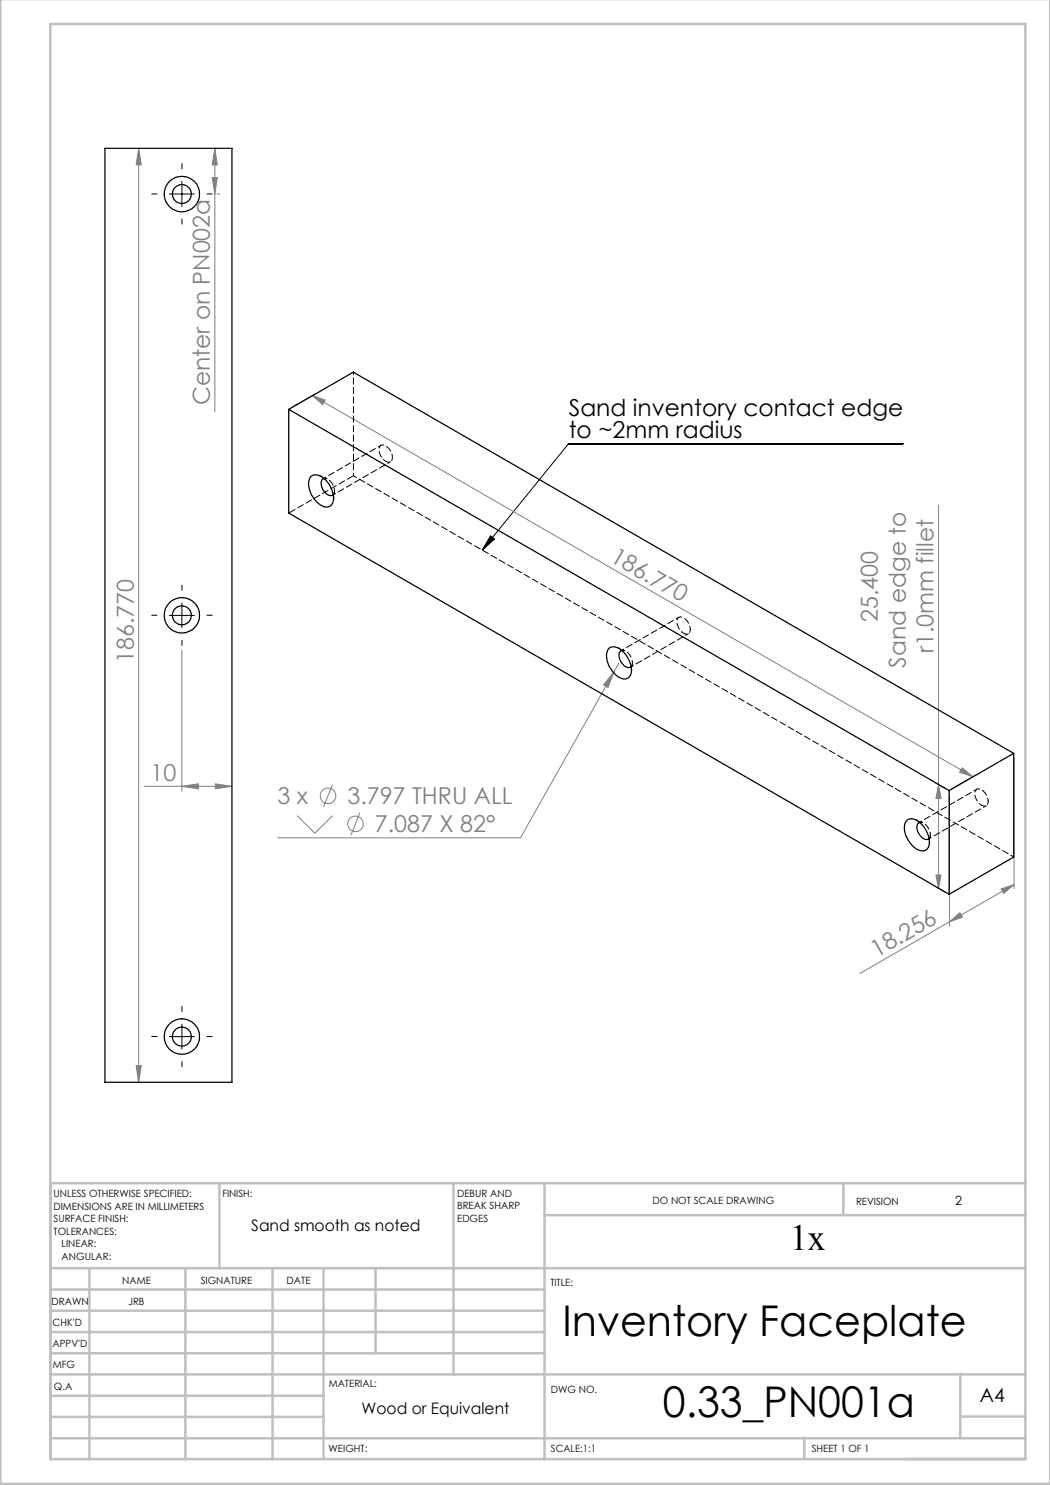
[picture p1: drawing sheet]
<svg xmlns="http://www.w3.org/2000/svg" width="210mm" height="297mm" viewBox="0 0 210 297" stroke-linecap="round" stroke-linejoin="round" font-family="sans-serif">
<g fill="none" stroke="#808080" stroke-width=".2">
<path d="M27.7 29.7l.6 3.3h-1.1zM27.7 29.7v186.8M42.4 35.5h1.1l-.5 3.3zM43 29.7v52.7M43 29.7l.5 3.3h-1.1zM43.4 38.8h.6M62.4 79.1l132.1 76.2M62.4 79.1l2.6 .9-.5 .9zM63.1 78.7l-4.6 2.7M187.7 101v76.7M36.4 130.1v28.2M122.8 134.4l-1.2 3.1-.9-.5z"/>
<path d="M122.8 134.4l-18.7 33.2h-48.6M123.8 132.6l-1 1.8M28.8 157.3h17.6M36.4 157.3l3.3-.5v1zM43.1 156.8l3.3 .5-3.3 .5zM66.5 156.9l-1.8 4.5M187 156.6l2.1 1.2M187.7 157l.5 2.7h-1zM189.9 159v26.2M192.4 153.6l2.1 1.7-2.6-.9zM195.2 154.9l-4.7 2.7M202.8 151.5v26.2"/>
<path d="M59.4 163.1l3.6 3.5 3.5-3.5M72 162.6l-1.8 4.4M187 177.3l2.1 1.2M187.2 175h1l-.5 2.7zM200.2 177.8l2.6-.9-2.1 1.8zM202.8 176.9l-12.9 7.5M189.9 184.4l2.1-1.8 .5 .8zM189.9 184.4l-17.9 10.3M27.2 213.1h1.1l-.6 3.4z"/>
<circle cx="65.6" cy="159.2" r="1.55"/>
<circle cx="71.1" cy="164.8" r="1.55"/>
</g>
<path d="M33.9 38.8h5M36.4 36.3v5M180.6 88.8h-66.9l-17.3 21.2M98.1 107.2l.8 .6-2.5 2.2zM33.9 123.1h5M36.4 120.6v5M33.9 207.3h5M36.4 204.8v5" fill="none" stroke="#000" stroke-width=".2"/>
<path d="M31.4 38.8h-1.1M36.4 33.8v-1.1M41.4 38.8h1M36.4 43.8v1M36.4 118v-1M31.4 123h-1.1M36.4 128v1.1M41.4 123h1M31.4 207.3h-1.1M36.4 212.3v1M36.4 202.3v-1M41.4 207.3h1" fill="none" stroke="#000" stroke-width=".2" stroke-dasharray="15.2 1.3 1.3 1.3"/>
<g fill="none" stroke="#c0c0c0" stroke-width=".5">
<path d="M.1 -.1v296.9h209.9v-296.9M10.1 4.8h195v287h-195zM43.9 236.6v17M90.7 236.6v38.3M108.9 236.6v55.3M168.7 236.6v6.3M205.1 236.6h-195v55.3M10.1 253.6h195M10.1 257.9h98.8M17.9 253.6v38.3M37.1 253.6v38.3M54.5 253.6v38.3"/>
<path d="M64.7 253.6v38.3M75.1 253.6v17M108.9 243h96.2M10.1 270.6h98.8M10.1 266.4h98.8M10.1 262.1h98.8M10.1 279.1h54.6M10.1 274.9h195M192.1 274.8v12.7M10.1 287.7h195M10.1 283.4h54.6M160.9 287.5v4.3"/>
<path d="M192.1 283.3h13"/>
</g>
<path d="M98.1 107.2l.8 .6-2.5 2.2z" fill="#000"/>
<g fill="#808080">
<path d="M122.8 134.4l-1.2 3.1-.9-.5z"/>
<path d="M192.4 153.6l2.1 1.7-2.6-.9zM62.4 79.1l2.6 .9-.5 .9z"/>
<path d="M43.1 156.8l3.3 .5-3.3 .5zM36.4 157.3l3.3-.5v1z"/>
<path d="M189.9 184.4l2.1-1.8 .5 .8zM200.2 177.8l2.6-.9-2.1 1.8z"/>
<path d="M187.2 175h1l-.5 2.7zM187.7 157l.5 2.7h-1z"/>
<path d="M27.2 213.1h1.1l-.6 3.4zM27.7 29.7l.6 3.3h-1.1z"/>
<path d="M43 29.7l.5 3.3h-1.1zM42.4 35.5h1.1l-.5 3.3z"/>
</g>
<g fill="none" stroke="#000" stroke-width=".25">
<path d="M21 29.7h25.4v186.8h-25.4zM57.7 81.9l132.1 76.2M57.7 81.9l13-7.5 132 76.3M57.7 81.9v20.7l132.1 76.3M62.1 95.4a1.87 1.87 0 0 1 2.6 .2 5.1 5.1 0 0 1 1.8 5 1.49 1.49 0 0 1-2.3 .5 4.9 4.9 0 0 1-2.3-5.4zM64.8 95.7a1.24 1.24 0 0 0-.4 1.8l.2 .5a1.54 1.54 0 0 0 2.1 .9M121.7 129.7a1.87 1.87 0 0 1 2.6 .3 5.1 5.1 0 0 1 1.8 5 1.49 1.49 0 0 1-2.3 .5 4.9 4.9 0 0 1-2.3-5.4zM124.4 130.1a1.21 1.21 0 0 0-.4 1.8l.2 .5a1.72 1.72 0 0 0 1.9 1.1l.1-.2M189.8 158.1v20.8M202.7 150.7v20.7l-12.9 7.5M202.7 150.7l-12.9 7.4M181.3 164.1a1.87 1.87 0 0 1 2.6 .3 5.1 5.1 0 0 1 1.8 5 1.49 1.49 0 0 1-2.3 .5 5.1 5.1 0 0 1-2.4-5.4z"/>
<path d="M183.9 164.5a1.26 1.26 0 0 0-.3 1.8l.2 .5a1.72 1.72 0 0 0 1.9 1l.1-.1"/>
<circle cx="36.4" cy="38.8" r="1.91"/>
<circle cx="36.4" cy="38.8" r="3.5"/>
<circle cx="36.4" cy="123.1" r="1.9"/>
<circle cx="36.4" cy="123.1" r="3.5"/>
<circle cx="36.4" cy="207.3" r="1.91"/>
<circle cx="36.4" cy="207.3" r="3.6"/>
</g>
<path d="M70.7 74.4v20.7M66.9 98.2a2.49 2.49 0 0 0-2.1-2.5M126.5 132.6a2.49 2.49 0 0 0-2.1-2.5M186.1 167a2.49 2.49 0 0 0-2.1-2.5" fill="none" stroke="#000" stroke-width=".2" stroke-dasharray="1.3 .6" stroke-dashoffset=".7"/>
<path d="M66.7 98.9l.2-.7M126.3 133.3l.2-.7M185.8 167.7l.3-.7" fill="none" stroke="#000" stroke-width=".2" stroke-dasharray="1.3 .6" stroke-dashoffset=".4"/>
<path d="M66.5 99l11.6-6.6M70.7 95.1l132.1 76.3M76.2 89.1l-11.6 6.6M78.5 91.5a2.57 2.57 0 0 0-2-2.5 1.18 1.18 0 0 0-.5 1.8 2.01 2.01 0 0 0 2.1 1.6l.2-.2 .2-.7M126.1 133.4l11.6-6.7M135.8 123.5l-11.6 6.6M138.1 125.9a2.57 2.57 0 0 0-2-2.5 1.18 1.18 0 0 0-.5 1.8 2.01 2.01 0 0 0 2.1 1.5l.2-.2 .2-.6M195.4 157.9l-11.6 6.6M185.7 167.8l11.6-6.7M197.6 160.3a2.57 2.57 0 0 0-2-2.5 1.18 1.18 0 0 0-.5 1.8 2.01 2.01 0 0 0 2.2 1.5l.2-.2 .1-.6" fill="none" stroke="#000" stroke-width=".2" stroke-dasharray="1.3 .6" stroke-dashoffset=".6"/>
<path d="M57.8 102.6l12.9-7.5" fill="none" stroke="#000" stroke-width=".2" stroke-dasharray="1.3 .6" stroke-dashoffset="-.2"/>
<path d="M65.4 95.8l-1.5-.7M66.7 100l.2-1.7M125 130.1l-1.5-.6M126.3 134.3l.2-1.6M184.6 164.5l-1.5-.6M185.9 168.7l.2-1.6" fill="none" stroke="#000" stroke-width=".2" stroke-dasharray="1.3 .6" stroke-dashoffset=".8"/>
<g font-size="8.5">
<text x="112.5" y="267.2">Inventory Faceplate</text>
<text x="132.6" y="283.5">0.33_PN001a</text>
</g>
<text font-size="7.3" x="158" y="249.9">1x</text>
<g font-size="4.7" fill="#808080">
<text x="42" y="81.1" transform="rotate(-90 42 81.1)">Center on PN002a</text>
<text x="121.8" y="112.2" transform="rotate(30 121.8 112.2)">186.770</text>
<text x="175.6" y="124.4" transform="rotate(-90 175.6 124.4)">25.400</text>
<text x="186.7" y="130.7" transform="rotate(-90 186.7 130.7)">r1.0mm fillet</text>
<text x="26.7" y="132.6" transform="rotate(-90 26.7 132.6)">186.770</text>
<text x="181.1" y="133.5" transform="rotate(-90 181.1 133.5)">Sand edge to</text>
<text x="30.1" y="156.2">10</text>
<text x="55.5" y="160.9">3 x</text>
<text x="69.5" y="160.9">3.797 THRU ALL</text>
<text x="75" y="166.5">7.087 X 82°</text>
<text x="175.4" y="191.6" transform="rotate(-30 175.4 191.6)">18.256</text>
</g>
<g font-size="4.7">
<text x="113.7" y="83.2">Sand inventory contact edge</text>
<text x="113.7" y="87.7">to ~2mm radius</text>
</g>
<text font-size="3.9" x="196" y="280.4">A4</text>
<g font-size="3.2">
<text x="50.3" y="246.3">Sand smooth as noted</text>
<text x="72.3" y="282.8">Wood or Equivalent</text>
</g>
<text font-size="2.5" x="191.1" y="240.9">2</text>
<g font-size="2">
<text x="10.7" y="239.5">UNLESS OTHERWISE SPECIFIED:</text>
<text x="44.5" y="239.5">FINISH:</text>
<text x="91.4" y="239.4">DEBUR AND</text>
<text x="10.7" y="242">DIMENSIONS ARE IN MILLIMETERS</text>
<text x="10.7" y="244.5">SURFACE FINISH:</text>
<text x="91.4" y="241.9">BREAK SHARP</text>
<text x="91.4" y="244.4">EDGES</text>
<text x="130.5" y="240.8">DO NOT SCALE DRAWING</text>
<text x="171.2" y="241">REVISION</text>
<text x="10.7" y="247">TOLERANCES:</text>
<text x="12.3" y="249.5">LINEAR:</text>
<text x="12.3" y="252">ANGULAR:</text>
<text x="24.4" y="256.9">NAME</text>
<text x="40.1" y="256.8">SIGNATURE</text>
<text x="57.3" y="256.8">DATE</text>
<text x="110.1" y="257.1">TITLE:</text>
<text x="10.3" y="260.9">DRAWN</text>
<text x="25.7" y="261">JRB</text>
<text x="10.5" y="269.3">APPV'D</text>
<text x="10.5" y="265.2">CHK'D</text>
<text x="10.6" y="273.6">MFG</text>
<text x="10.8" y="278">Q.A</text>
<text x="65.8" y="277.4">MATERIAL:</text>
<text x="110.2" y="278.5">DWG NO.</text>
<text x="65.7" y="290.4">WEIGHT:</text>
<text x="110.2" y="290.5">SCALE:1:1</text>
<text x="162.4" y="290.4">SHEET 1 OF 1</text>
</g>
</svg>
